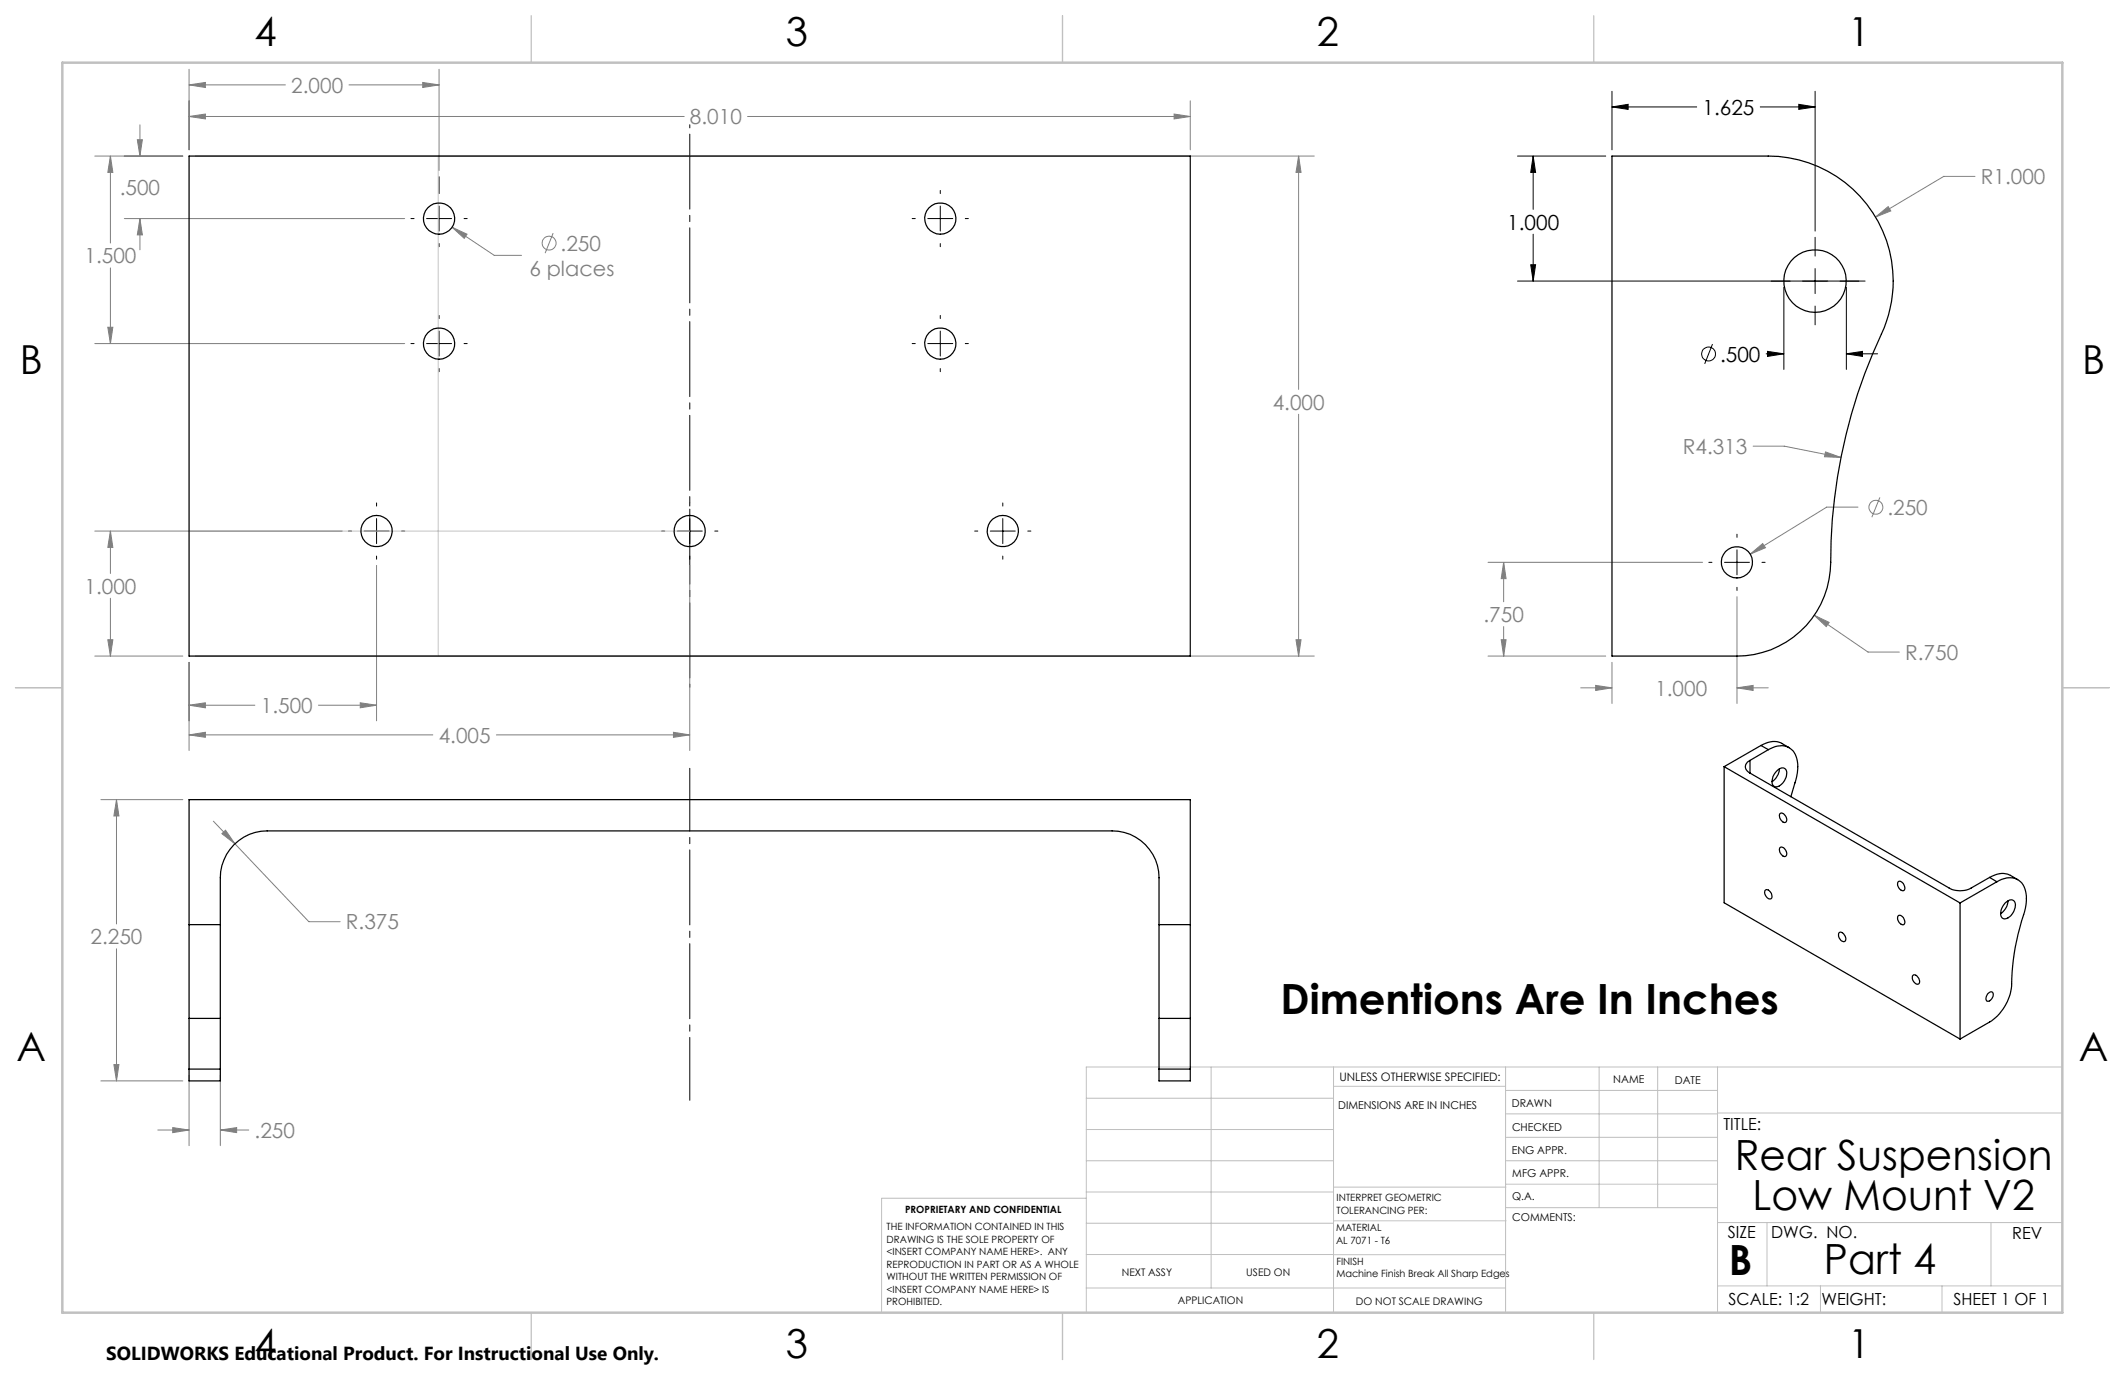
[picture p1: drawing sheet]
<svg xmlns="http://www.w3.org/2000/svg" width="432mm" height="279mm" viewBox="0 0 432 279" stroke-linecap="round" stroke-linejoin="round" font-family="sans-serif">
<g fill="none" stroke="#808080" stroke-width=".2">
<path d="M38.4 17.3l3.3-.5v1zM38.4 14.1v16.3M38.4 17.3h19.6M70.9 17.3h18.3M85.9 16.8l3.3 .5-3.3 .5zM89.2 14.1v20.5M19.3 31.7h17.8M22.4 31.7l.5 3.3h-1zM22.4 31.7v17.7M27.9 28.4h1l-.5 3.3zM28.4 25.4v6.3M38.4 23.7l3.3-.5v1z"/>
<path d="M38.4 23.7h100.6M39.7 31.7h227.4M151.9 23.7h90M238.6 23.2l3.3 .5-3.3 .5zM241.9 20.5v9.9M263.9 31.7l.5 3.3h-1.1zM263.9 31.7v47.4M401.3 35.8h-6.3l-13.9 8.3M22.4 54.4v15.4M25.3 44.4h56.9M28.4 44.4l.5 3.3h-1zM28.4 44.4v6.4"/>
<path d="M91.9 46.2l3 1.4-.6 .8zM91.9 46.2l8.5 5.7h5.6M112.4 47.4l-1.6 4M381.1 44.1l2.6-2.1 .5 .9zM19.3 69.8h62.9M21.9 66.5h1l-.5 3.3zM263.9 84.2v49.1M356.2 90.7h6.4l11.5 2.3M370.9 91.8l3.2 1.2-3.4-.2zM19.3 107.9h50.2M22.4 107.9l.5 3.3h-1zM22.4 107.9v8.6"/>
<path d="M76.5 114.9v31.6M140.2 114.9v37.6M302.4 114.3h43.6M305.5 114.3l.5 3.3h-1zM305.5 114.3v8M355.6 112.6l2.6-2.1 .5 .8zM377.5 103h-6.3l-15.6 9.6M382 101.1l-1.6 4M19.3 133.3h17.8M21.9 130h1l-.5 3.3zM22.4 121.6v11.7M38.4 134.6v17.9"/>
<path d="M39.7 133.3h227.4M263.3 130h1.1l-.5 3.3zM302.4 133.3h23.9M305 130h1l-.5 3.3zM305.5 127.3v6M321.2 139.8h6.4M324.2 139.3l3.4 .5-3.4 .5zM327.6 134.6v8.3M353 139.8l3.2-.5v1zM353 121.2v21.7M353 139.8h6.3M368.7 125l3 1.5-.6 .8z"/>
<path d="M368.7 125l10.9 7.5h6.3M38.4 143.3l3.3-.5v1zM38.4 149.3l3.3-.5v1zM38.4 143.3h13.4M38.4 149.3h49.5M64.7 143.3h11.8M73.2 142.8l3.3 .5-3.3 .5zM100.9 149.3h39.3M136.8 148.8l3.4 .5-3.4 .5zM20.5 162.5h16.6M23.7 162.5l.5 3.3h-1.1zM23.7 162.5v25.2"/>
<path d="M43.4 166.9l4.3 4.5M45.1 169.4l.7-.7 1.9 2.7zM47.7 171.4l15.1 15.9h6.3M23.7 192.8v26.8M20.5 219.6h16.6M23.1 216.3h1.1l-.5 3.3zM38.4 218.5v14.3M44.8 218.5v14.3M32.1 229.6h6.3M35.1 229.1l3.3 .5-3.3 .6zM44.8 229.6l3.3-.5v1.1zM44.8 229.6h5.8"/>
<circle cx="111.6" cy="49.4" r="1.41"/>
<circle cx="381.2" cy="103.1" r="1.42"/>
</g>
<g fill="none" stroke="#000" stroke-width=".2">
<path d="M327.6 18.6v11.8M368.8 18.6v28.4M89.2 35.9v3.4M191.1 38.7v.6M308.4 31.7h17.9M311.5 31.7l.5 3.3h-1zM311.5 31.7v10.8M327.6 21.7l3.2-.5v1zM327.6 21.7h17.2M357.7 21.7h11.1M365.5 21.2l3.3 .5-3.3 .5zM83.5 44.4h.6"/>
<path d="M86.7 44.4h5.1M89.2 41.9v5.1M89.2 49.5v.6M94.3 44.4h.6M185.3 44.4h.7M188.5 44.4h5.1M191.1 41.9v5.1M191.1 49.5v.6M196.1 44.4h.7M308.4 57.1h70.6M311 53.8h1l-.5 3.3zM311.5 47.6v9.5"/>
<path d="M362.5 58.4v16.7M368.8 48.2v3.8M368.8 54.6v5.1M375.2 58.4v16.7M83.5 69.8h.6M86.7 69.8h5.1M89.2 64.1v.6M89.2 67.3v5.1M89.2 74.9v.6M94.3 69.8h.6M185.3 69.8h.7M188.5 69.8h5.1"/>
<path d="M191.1 64.1v.6M191.1 67.3v5.1M191.1 74.9v.6M196.1 69.8h.7M348 69.9l-1.6 4M358.9 71.9h3.6M359.2 71.4l3.3 .5-3.3 .5zM368.8 62.2v3.8M375.2 71.9l3.3-.5v1zM375.2 71.9h6.3M70.8 107.9h.6M74 107.9h5.1"/>
<path d="M76.5 102.2v.6M76.5 105.4v5.1M76.5 113v.6M81.6 107.9h.6M134.4 107.9h.7M137.6 107.9h5.1M140.2 102.2v.6M140.2 105.4v5.1M140.2 113v.6M145.2 107.9h.7M198 107.9h.7M201.2 107.9h5.1"/>
<path d="M203.8 102.2v.6M203.8 105.4v5.1M203.8 113v.6M208.8 107.9h.7M347.2 114.3h.7M350.4 114.3h5.1M353 108.5v.7M353 111.7v5.1M353 119.3v.7M358 114.3h.7"/>
<circle cx="347.2" cy="71.9" r="1.4"/>
</g>
<path d="M140.2 139.6v-114.3" fill="none" stroke="#000" stroke-width=".2" stroke-dasharray="15.2 1.3 1.3 1.3" stroke-dashoffset="-1.9"/>
<path d="M140.2 223.6v-67.5" fill="none" stroke="#000" stroke-width=".2" stroke-dasharray="15.2 1.3 1.3 1.3" stroke-dashoffset="2.5"/>
<g fill="none" stroke="#c0c0c0" stroke-width=".2">
<path d="M89 31.7v101.6M38.4 107.9h101.8M246.1 216.8v44.9M271 216.8v49.9M305.9 216.8v49.9M324.9 216.8v28.6M336.8 216.8v28.6M349 216.8v49.9M419.1 216.8h-198.4v49.9M220.7 235.9h50.3M220.7 229.5h50.3M220.7 223.2h50.3"/>
<path d="M271 220.7h34.9M305.9 231.1h43.1M305.9 226.3h43.1M305.9 221.6h43.1M305.9 235.9h43.1M349 226.2h70.1M220.7 248.6h50.3M220.7 242.2h50.3M220.7 254.9h50.3M220.7 243.5h-41.6v23.2M271 255h34.9M271 248.1h35"/>
<path d="M271 241.2h35M305.9 240.6h43.1M306 245.4h43M349 248.4h70.1M359.1 248.4v12.9M404.6 248.4v12.9M220.7 261.7h85.2M349 261.3h70.1M369.9 261.3v5.4M394.6 261.3v5.4"/>
</g>
<path d="M108 3.2v9.5M215.9 3.2v9.5M323.8 3.2v9.5M3.1 139.7h9.6M419.1 139.7h9.5M108 266.7v9.6M215.9 266.7v9.6M323.8 266.7v9.6" fill="none" stroke="#c0c0c0" stroke-width=".25"/>
<path d="M12.7 12.7h406.4v254h-406.4z" fill="none" stroke="#c0c0c0" stroke-width=".5"/>
<path d="M311 53.8h1l-.5 3.3zM311.5 31.7l.5 3.3h-1zM375.2 71.9l3.3-.5v1zM359.2 71.4l3.3 .5-3.3 .5zM365.5 21.2l3.3 .5-3.3 .5zM327.6 21.7l3.2-.5v1z" fill="#000"/>
<path d="M38.4 23.7l3.3-.5v1zM238.6 23.2l3.3 .5-3.3 .5zM263.3 130h1.1l-.5 3.3zM263.9 31.7l.5 3.3h-1.1zM91.9 46.2l2.4 2.2 .6-.8zM85.9 16.8l3.3 .5-3.3 .5zM38.4 17.3l3.3-.5v1zM73.2 142.8l3.3 .5-3.3 .5zM38.4 143.3l3.3-.5v1zM28.4 44.4l.5 3.3h-1zM27.9 28.4h1l-.5 3.3zM21.9 66.5h1l-.5 3.3zM22.4 31.7l.5 3.3h-1zM22.4 107.9l.5 3.3h-1zM21.9 130h1l-.5 3.3zM136.8 148.8l3.4 .5-3.4 .5zM38.4 149.3l3.3-.5v1zM381.1 44.1l3.1-1.2-.5-.9zM370.9 91.8l-.2 1 3.4 .2zM368.7 125l2.4 2.3 .6-.8zM355.6 112.6l3.1-1.3-.5-.8zM305.5 114.3l.5 3.3h-1zM305 130h1l-.5 3.3zM353 139.8l3.2-.5v1zM324.2 139.3l3.4 .5-3.4 .5zM23.7 162.5l.5 3.3h-1.1zM23.1 216.3h1.1l-.5 3.3zM35.1 229.1l3.3 .5-3.3 .6zM44.8 229.6l3.3-.5v1.1zM45.1 169.4l2.6 2-1.9-2.7z" fill="#808080"/>
<g fill="none" stroke="#000" stroke-width=".25">
<path d="M38.4 31.7h203.5v101.6h-203.5zM327.6 31.7h31.7a25.4 25.4 0 0 1 23 36.2 109.7 109.7 0 0 0-10.3 46.4 19 19 0 0 1-19 19h-25.4zM350.3 155.8v27.6l48 27.7M350.3 155.8l48 27.7M355.6 154.5a1.35 1.35 0 0 0-1 1.3 1.35 1.35 0 0 0 1 1.3M355.6 157.1l40.5 23.3a4.7 4.7 0 0 0 4.4 0l3.8-2.1M355.6 154.5v2.6M357.8 151.5a4.2 4.2 0 0 1 4.3-.4l1.5 .8M357.8 151.5l-7.5 4.3M357.8 151.5l1.5 .8M359.3 152.3a4 4 0 0 1 4.7 0 5.8 5.8 0 0 1 1.1 5.5l-1.2 4.1M359.3 152.3l-3.7 2.2"/>
<path d="M361.2 156.5a1.05 1.05 0 0 1 1.8 0 2.76 2.76 0 0 1-2.3 3.4 1.23 1.23 0 0 1-.5-1.7l.4-1zM361.6 156.2a3.4 3.4 0 0 1-1.5 2.6M361.7 172.3a.92 .92 0 0 1 1.3 .7 .6 .6 0 0 1-.1 1 .6 .6 0 0 1-.9-.3l-.4-.7zM361.7 165.3a.92 .92 0 0 1 1.3 .8 .6 .6 0 0 1-.1 1 .6 .6 0 0 1-.9-.3l-.4-.7zM385.7 179.2a.99 .99 0 0 1 1.3 1 .52 .52 0 0 1-.1 .7 .52 .52 0 0 1-.7-.1 1.27 1.27 0 0 1-.5-1.6zM404.3 178.3a4.2 4.2 0 0 1 4.2-.4l1.5 .9M404.3 178.3l1.5 .9M405.8 179.2a3.7 3.7 0 0 1 5.3 .5 7.8 7.8 0 0 1 .1 6.2 49.2 49.2 0 0 0-2.5 15 10 10 0 0 1-4.4 6.8l-6 3.4M405.8 179.2l-7.5 4.3M38.4 187.9v19M38.4 187.9v-25.4h203.5v25.4M38.4 187.9h6.4"/>
<path d="M44.8 187.9v19M44.8 187.9v-9.5a9.5 9.5 0 0 1 9.5-9.6h171.7a9.5 9.5 0 0 1 9.5 9.6v9.5M235.5 187.9v19M235.5 187.9h6.4M241.9 187.9v19M358.6 181a.9 .9 0 0 1 1.4 .8 .57 .57 0 0 1-.1 .8 .57 .57 0 0 1-.8-.2l-.5-.8zM373.7 189.5a1.16 1.16 0 0 1 1.4 1.4 .54 .54 0 0 1-.5 .5 .54 .54 0 0 1-.5-.3 1.24 1.24 0 0 1-.4-1.6zM385.7 186.1a.99 .99 0 0 1 1.3 1 .52 .52 0 0 1-.1 .8 .52 .52 0 0 1-.7-.2 1.27 1.27 0 0 1-.5-1.6zM388.7 198.2a1.12 1.12 0 0 1 1.4 1.3 .52 .52 0 0 1-.5 .5 .52 .52 0 0 1-.5-.3 1.16 1.16 0 0 1-.4-1.5zM398.3 183.5v27.6M407.4 183.5a1.26 1.26 0 0 1 1.9-.3 2.7 2.7 0 0 1-2.2 3.5 1.59 1.59 0 0 1-.2-2.3zM408 183.1a3.3 3.3 0 0 1-1.5 2.5"/>
<path d="M38.4 206.9v10.3M38.4 217.2v2.4h6.4v-2.4M38.4 206.9h6.4M38.4 217.2h6.4M44.8 206.9v10.3M235.5 206.9v10.3M235.5 217.2v2.4h6.4v-2.4M235.5 206.9h6.4M235.5 217.2h6.4M241.9 206.9v10.3M403.9 202a.6 .6 0 0 1 .5-.5 .6 .6 0 0 1 .6 .5 1.23 1.23 0 0 1-1.3 1.4l-.2-.5z"/>
<circle cx="89.2" cy="44.4" r="3.2"/>
<circle cx="191.1" cy="44.4" r="3.2"/>
<circle cx="368.8" cy="57.1" r="6.3"/>
<circle cx="89.2" cy="69.8" r="3.2"/>
<circle cx="191.1" cy="69.8" r="3.2"/>
<circle cx="76.5" cy="107.9" r="3.2"/>
<circle cx="140.2" cy="107.9" r="3.2"/>
<circle cx="203.8" cy="107.9" r="3.2"/>
<circle cx="353" cy="114.3" r="3.2"/>
</g>
<g font-size="8.5">
<text x="260.2" y="206">Dimentions Are In Inches</text>
<text x="352.5" y="237.7">Rear Suspension</text>
<text x="356.1" y="245.8">Low Mount V2</text>
<text x="351.3" y="259">B</text>
<text x="370.6" y="258.9">Part 4</text>
</g>
<g font-size="8.1">
<text x="51.7" y="9.3">4</text>
<text x="159.7" y="9.3">3</text>
<text x="267.6" y="9.3">2</text>
<text x="375.6" y="9.3">1</text>
<text x="4" y="76">B</text>
<text x="423.1" y="76">B</text>
<text x="3.3" y="215.7">A</text>
<text x="422.4" y="215.7">A</text>
<text x="51.7" y="276">4</text>
<text x="159.7" y="276">3</text>
<text x="267.6" y="276">2</text>
<text x="375.6" y="276">1</text>
</g>
<g font-size="4.2" fill="#808080">
<text x="59.2" y="18.8">2.000</text>
<text x="140.2" y="25.3">8.010</text>
<text x="24.3" y="39.5">.500</text>
<text x="402.5" y="37.4">R1.000</text>
<text x="17.2" y="53.5">1.500</text>
<text x="113.9" y="50.9">.250</text>
<text x="107.6" y="56">6 places</text>
<text x="258.6" y="83.2">4.000</text>
<text x="341.9" y="92.3">R4.313</text>
<text x="383.5" y="104.6">.250</text>
<text x="17.2" y="120.6">1.000</text>
<text x="301.5" y="126.4">.750</text>
<text x="387.1" y="134.1">R.750</text>
<text x="336.4" y="141.4">1.000</text>
<text x="53" y="144.9">1.500</text>
<text x="89.1" y="150.9">4.005</text>
<text x="18.4" y="191.9">2.250</text>
<text x="70.3" y="188.9">R.375</text>
<text x="51.7" y="231.2">.250</text>
</g>
<g font-size="4.2">
<text x="346" y="23.3">1.625</text>
<text x="306.3" y="46.7">1.000</text>
<text x="349.5" y="73.5">.500</text>
</g>
<text font-size="3.8" x="21.6" y="276.3">SOLIDWORKS Educational Product. For Instructional Use Only.</text>
<g font-size="3.4">
<text x="350.2" y="229.5">TITLE:</text>
<text x="351.1" y="251.6">SIZE</text>
<text x="359.9" y="251.6">DWG. NO.</text>
<text x="408.9" y="251.7">REV</text>
<text x="351.2" y="265.2">SCALE: 1:2</text>
<text x="370.1" y="265.3">WEIGHT:</text>
<text x="396.9" y="265.2">SHEET 1 OF 1</text>
</g>
<text font-size="2.4" x="272.2" y="219.7">UNLESS OTHERWISE SPECIFIED:</text>
<g font-size="2.2">
<text x="327.8" y="220.1">NAME</text>
<text x="340.3" y="220.2">DATE</text>
<text x="271.9" y="225.3">DIMENSIONS ARE IN INCHES</text>
<text x="307.2" y="224.9">DRAWN</text>
<text x="307.3" y="229.8">CHECKED</text>
<text x="307.2" y="234.5">ENG APPR.</text>
<text x="307.3" y="239.2">MFG APPR.</text>
<text x="307.3" y="243.9">Q.A.</text>
<text x="307.3" y="248.1">COMMENTS:</text>
</g>
<g font-size="2.1">
<text x="227.9" y="259.2">NEXT ASSY</text>
<text x="253.3" y="259.2">USED ON</text>
<text x="239.3" y="265">APPLICATION</text>
<text x="275.5" y="265.1">DO NOT SCALE DRAWING</text>
</g>
<g font-size="2">
<text x="271.6" y="244.1">INTERPRET GEOMETRIC</text>
<text x="180.2" y="250">THE INFORMATION CONTAINED IN THIS</text>
<text x="183.9" y="246.4">PROPRIETARY AND CONFIDENTIAL</text>
<text x="271.5" y="250.2">MATERIAL</text>
<text x="271.6" y="246.6">TOLERANCING PER:</text>
<text x="180.2" y="252.5">DRAWING IS THE SOLE PROPERTY OF</text>
<text x="180.2" y="255.1">&lt;INSERT COMPANY NAME HERE&gt;. ANY</text>
<text x="180.2" y="257.6">REPRODUCTION IN PART OR AS A WHOLE</text>
<text x="271.5" y="252.7">AL 7071 - T6</text>
<text x="271.5" y="257">FINISH</text>
<text x="180.2" y="260.1">WITHOUT THE WRITTEN PERMISSION OF</text>
<text x="180.2" y="262.6">&lt;INSERT COMPANY NAME HERE&gt; IS</text>
<text x="271.5" y="259.5">Machine Finish Break All Sharp Edges</text>
<text x="180.2" y="265.2">PROHIBITED.</text>
</g>
</svg>
